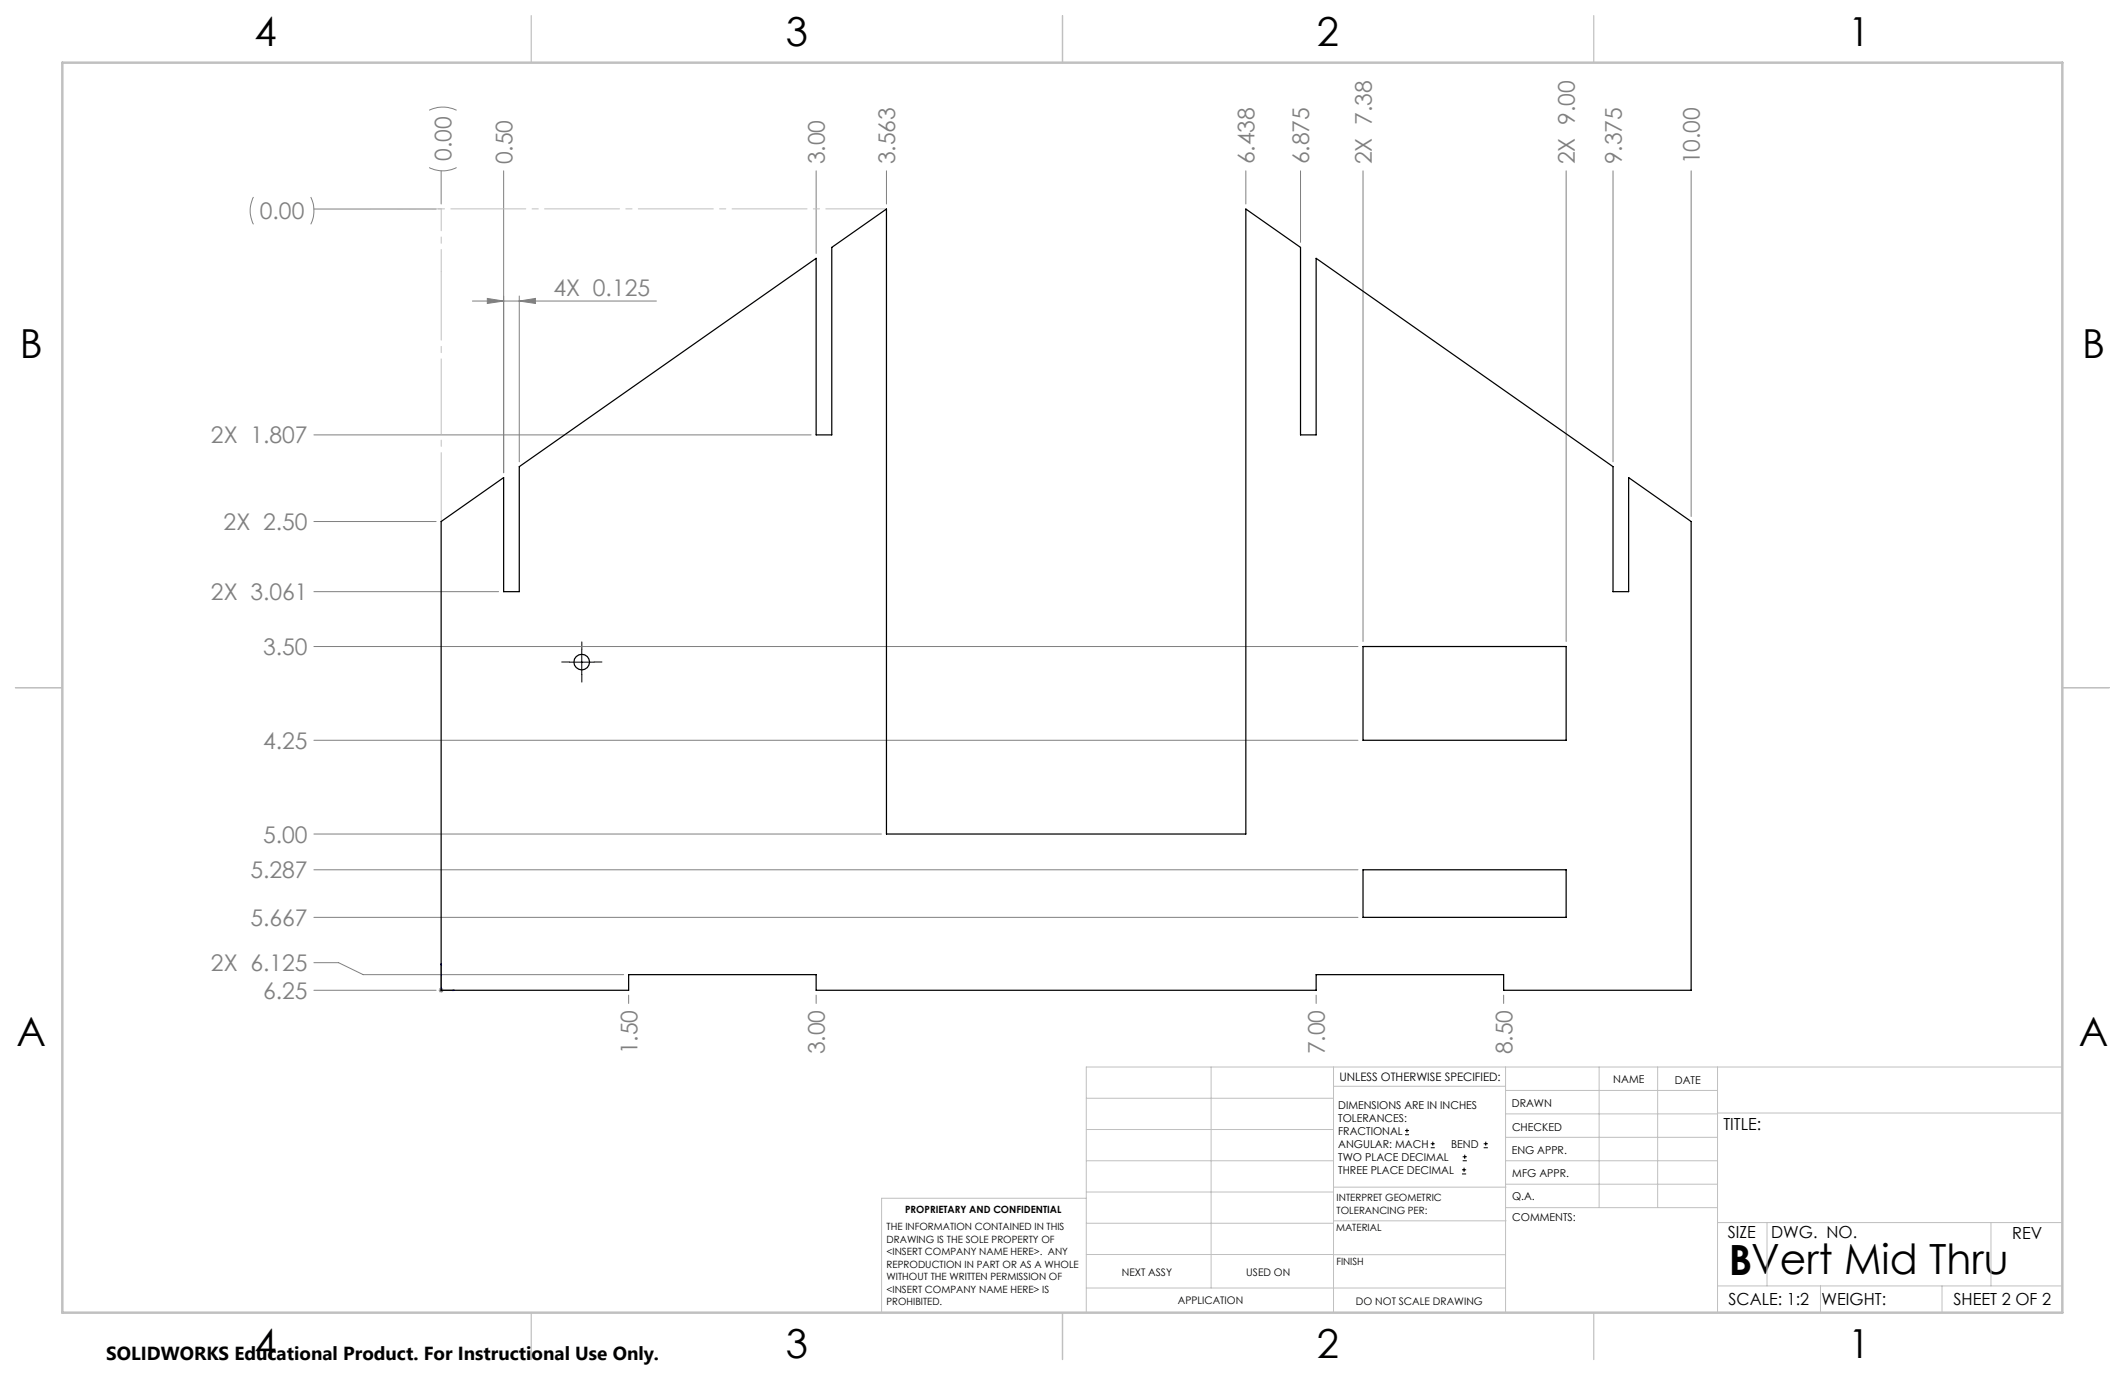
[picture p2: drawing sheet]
<svg xmlns="http://www.w3.org/2000/svg" width="432mm" height="279mm" viewBox="0 0 432 279" stroke-linecap="round" stroke-linejoin="round" font-family="sans-serif">
<g fill="none" stroke="#000" stroke-width=".2">
<path d="M115.7 134.5h5M118.2 132v5.1M285.5 230.6h.8M285.5 229.7h.8M285.9 229.3v.9M290.7 233.2h.8M290.7 232.4h.8M291.1 232v.8M297.1 238.5h.8M297.1 237.7h.8M297.2 235.9h.9M297.2 235.1h.9"/>
<path d="M297.5 237.3v.8M297.6 234.6v.9M301.5 233.2h.8M301.5 232.4h.8M301.9 232v.8"/>
</g>
<g fill="none" stroke="#808080" stroke-width=".2">
<path d="M87.2 34a6.1 6.1 0 0 0 5.6 0M87.2 22.4a6.4 6.4 0 0 1 5.6 0M89.6 34.7v6.8M102.3 34.7v61.4M165.8 34.7v16.8M180.1 34.7v6.8M253.2 34.7v6.8M264.3 34.7v14.5M277 34.7v95.7M318.2 34.7v95.7M327.8 34.7v59.1M343.6 34.7v70.3"/>
<path d="M51.5 40a6.1 6.1 0 0 0 0 5.6M63.1 40a6.4 6.4 0 0 1 0 5.6M63.8 42.5h24.8M96 61.2h37.4M99 60.6l3.3 .6-3.3 .5zM105.5 61.2l3.3-.6v1.1zM105.5 60.1v33.7M63.8 88.4h101M63.8 106h24.8M63.8 120.2h37.5M63.8 131.4h212.1M63.8 150.4h212.1"/>
<path d="M63.8 169.5h115.3M63.8 176.7h212.1M63.8 195.6h5l5 2.4h52.9M63.8 186.4h212.1M63.8 201.2h24.8M89.1 201.2h1M89.3 200.9l.7 .7M89.6 200.7v1M90 200.9l-.7 .7M127.7 202.2v1.7M165.8 202.2v1.7M267.4 202.2v1.7"/>
<path d="M305.5 202.2v1.7"/>
</g>
<path d="M89.6 195.8l.1 .2h-.1zM89.6 195.8v5.4h2.8M92.1 201.2h.3l-.3 .1z" fill="none" stroke="#00f" stroke-width=".2"/>
<path d="M115.7 134.5h-1.6M118.2 132v-1.6M118.2 137v1.6M120.7 134.5h1.6" fill="none" stroke="#000" stroke-width=".2" stroke-dasharray="15.2 1.3 1.3 1.3"/>
<path d="M180.1 42.4h-104.6" fill="none" stroke="#c0c0c0" stroke-width=".2" stroke-dasharray="15.2 1.3 1.3 1.3" stroke-dashoffset="2.9"/>
<path d="M89.7 105.9v-50.8" fill="none" stroke="#c0c0c0" stroke-width=".2" stroke-dasharray="15.2 1.3 1.3 1.3" stroke-dashoffset="1.3"/>
<path d="M89.7 55.1v-12.7" fill="none" stroke="#c0c0c0" stroke-width=".2" stroke-dasharray="15.2 1.3 1.3 1.3" stroke-dashoffset="10.8"/>
<path d="M89.7 42.4h-14.2" fill="none" stroke="#c0c0c0" stroke-width=".2" stroke-dasharray="15.2 1.3 1.3 1.3" stroke-dashoffset="10"/>
<g fill="none" stroke="#c0c0c0" stroke-width=".2">
<path d="M246.1 216.8v44.9M271 216.8v49.9M305.9 216.8v49.9M324.9 216.8v28.6M336.8 216.8v28.6M349 216.8v49.9M419.1 216.8h-198.4v49.9M220.7 235.9h50.3M220.7 229.5h50.3M220.7 223.2h50.3M271 220.7h34.9M305.9 231.1h43.1"/>
<path d="M305.9 226.3h43.1M305.9 221.6h43.1M305.9 235.9h43.1M349 226.2h70.1M220.7 248.6h50.3M220.7 242.2h50.3M220.7 254.9h50.3M220.7 243.5h-41.6v23.2M271 255h34.9M271 248.1h35M271 241.2h35M305.9 240.6h43.1"/>
<path d="M306 245.4h43M349 248.4h70.1M359.1 248.4v12.9M404.6 248.4v12.9M220.7 261.7h85.2M349 261.3h70.1M369.9 261.3v5.4M394.6 261.3v5.4"/>
</g>
<path d="M108 3.2v9.5M215.9 3.2v9.5M323.8 3.2v9.5M3.1 139.7h9.6M419.1 139.7h9.5M108 266.7v9.6M215.9 266.7v9.6M323.8 266.7v9.6" fill="none" stroke="#c0c0c0" stroke-width=".25"/>
<path d="M12.7 12.7h406.4v254h-406.4z" fill="none" stroke="#c0c0c0" stroke-width=".5"/>
<path d="M92.1 201.2h.3l-.3 .1zM89.6 195.8l.1 .2h-.1z" fill="#00f"/>
<path d="M99 60.6l3.3 .6-3.3 .5zM105.5 61.2l3.3-.6v1.1z" fill="#808080"/>
<g fill="none" stroke="#000" stroke-width=".25">
<path d="M89.6 106l12.7-9v23.2h3.2v-25.4l60.3-42.3v35.9h3.2v-38.1l11.1-7.8v127h73.1v-127l11.1 7.8v38.1h3.1v-35.9l60.4 42.3v25.4h3.1v-23.2l12.7 9v95.2h-38.1v-3.2h-38.1v3.2h-101.6v-3.2h-38.1v3.2h-38.1zM277 131.4h41.2v19h-41.2zM277 176.7h41.2v9.7h-41.2z"/>
<circle cx="118.2" cy="134.5" r="1.58"/>
</g>
<text font-size="8.5" x="351.3" y="259">BVert Mid Thru</text>
<g font-size="8.1">
<text x="51.7" y="9.3">4</text>
<text x="159.7" y="9.3">3</text>
<text x="267.6" y="9.3">2</text>
<text x="375.6" y="9.3">1</text>
<text x="4" y="72.8">B</text>
<text x="423.1" y="72.8">B</text>
<text x="3.3" y="212.5">A</text>
<text x="422.4" y="212.5">A</text>
<text x="51.7" y="276">4</text>
<text x="159.7" y="276">3</text>
<text x="267.6" y="276">2</text>
<text x="375.6" y="276">1</text>
</g>
<g font-size="4.7" fill="#808080">
<text x="91.8" y="32.7" transform="rotate(-90 91.8 32.7)">0.00</text>
<text x="104.1" y="33.4" transform="rotate(-90 104.1 33.4)">0.50</text>
<text x="167.6" y="33.4" transform="rotate(-90 167.6 33.4)">3.00</text>
<text x="181.9" y="33.4" transform="rotate(-90 181.9 33.4)">3.563</text>
<text x="254.9" y="33.4" transform="rotate(-90 254.9 33.4)">6.438</text>
<text x="266" y="33.4" transform="rotate(-90 266 33.4)">6.875</text>
<text x="278.7" y="33.4" transform="rotate(-90 278.7 33.4)">2X 7.38</text>
<text x="320" y="33.4" transform="rotate(-90 320 33.4)">2X 9.00</text>
<text x="329.5" y="33.4" transform="rotate(-90 329.5 33.4)">9.375</text>
<text x="345.4" y="33.4" transform="rotate(-90 345.4 33.4)">10.00</text>
<text x="52.8" y="44.6">0.00</text>
<text x="112.5" y="60.1">4X 0.125</text>
<text x="42.9" y="90.1">2X 1.807</text>
<text x="45.4" y="107.7">2X 2.50</text>
<text x="42.9" y="122">2X 3.061</text>
<text x="53.5" y="133.1">3.50</text>
<text x="53.5" y="152.2">4.25</text>
<text x="53.5" y="171.2">5.00</text>
<text x="50.9" y="178.5">5.287</text>
<text x="50.9" y="188.2">5.667</text>
<text x="42.9" y="197.3">2X 6.125</text>
<text x="53.5" y="203">6.25</text>
<text x="129.5" y="214.2" transform="rotate(-90 129.5 214.2)">1.50</text>
<text x="167.6" y="214.2" transform="rotate(-90 167.6 214.2)">3.00</text>
<text x="269.2" y="214.2" transform="rotate(-90 269.2 214.2)">7.00</text>
<text x="307.3" y="214.2" transform="rotate(-90 307.3 214.2)">8.50</text>
</g>
<text font-size="3.8" x="21.6" y="276.3">SOLIDWORKS Educational Product. For Instructional Use Only.</text>
<g font-size="3.4">
<text x="350.2" y="229.5">TITLE:</text>
<text x="351.1" y="251.6">SIZE</text>
<text x="359.9" y="251.6">DWG. NO.</text>
<text x="408.9" y="251.7">REV</text>
<text x="351.2" y="265.2">SCALE: 1:2</text>
<text x="370.1" y="265.3">WEIGHT:</text>
<text x="396.9" y="265.2">SHEET 2 OF 2</text>
</g>
<text font-size="2.4" x="272.2" y="219.7">UNLESS OTHERWISE SPECIFIED:</text>
<g font-size="2.2">
<text x="327.8" y="220.1">NAME</text>
<text x="340.3" y="220.2">DATE</text>
<text x="271.9" y="225.3">DIMENSIONS ARE IN INCHES</text>
<text x="271.9" y="227.9">TOLERANCES:</text>
<text x="307.2" y="224.9">DRAWN</text>
<text x="271.9" y="230.6">FRACTIONAL</text>
<text x="271.9" y="233.2">ANGULAR: MACH</text>
<text x="294.9" y="233.2">BEND</text>
<text x="307.3" y="229.8">CHECKED</text>
<text x="271.9" y="235.9">TWO PLACE DECIMAL</text>
<text x="271.9" y="238.5">THREE PLACE DECIMAL</text>
<text x="307.2" y="234.5">ENG APPR.</text>
<text x="307.3" y="239.2">MFG APPR.</text>
<text x="307.3" y="243.9">Q.A.</text>
<text x="307.3" y="248.1">COMMENTS:</text>
</g>
<g font-size="2.1">
<text x="227.9" y="259.2">NEXT ASSY</text>
<text x="253.3" y="259.2">USED ON</text>
<text x="239.3" y="265">APPLICATION</text>
<text x="275.5" y="265.1">DO NOT SCALE DRAWING</text>
</g>
<g font-size="2">
<text x="271.6" y="244.1">INTERPRET GEOMETRIC</text>
<text x="180.2" y="250">THE INFORMATION CONTAINED IN THIS</text>
<text x="183.9" y="246.4">PROPRIETARY AND CONFIDENTIAL</text>
<text x="271.5" y="250.2">MATERIAL</text>
<text x="271.6" y="246.6">TOLERANCING PER:</text>
<text x="180.2" y="252.5">DRAWING IS THE SOLE PROPERTY OF</text>
<text x="180.2" y="255.1">&lt;INSERT COMPANY NAME HERE&gt;. ANY</text>
<text x="180.2" y="257.6">REPRODUCTION IN PART OR AS A WHOLE</text>
<text x="271.5" y="257">FINISH</text>
<text x="180.2" y="260.1">WITHOUT THE WRITTEN PERMISSION OF</text>
<text x="180.2" y="262.6">&lt;INSERT COMPANY NAME HERE&gt; IS</text>
<text x="180.2" y="265.2">PROHIBITED.</text>
</g>
</svg>
